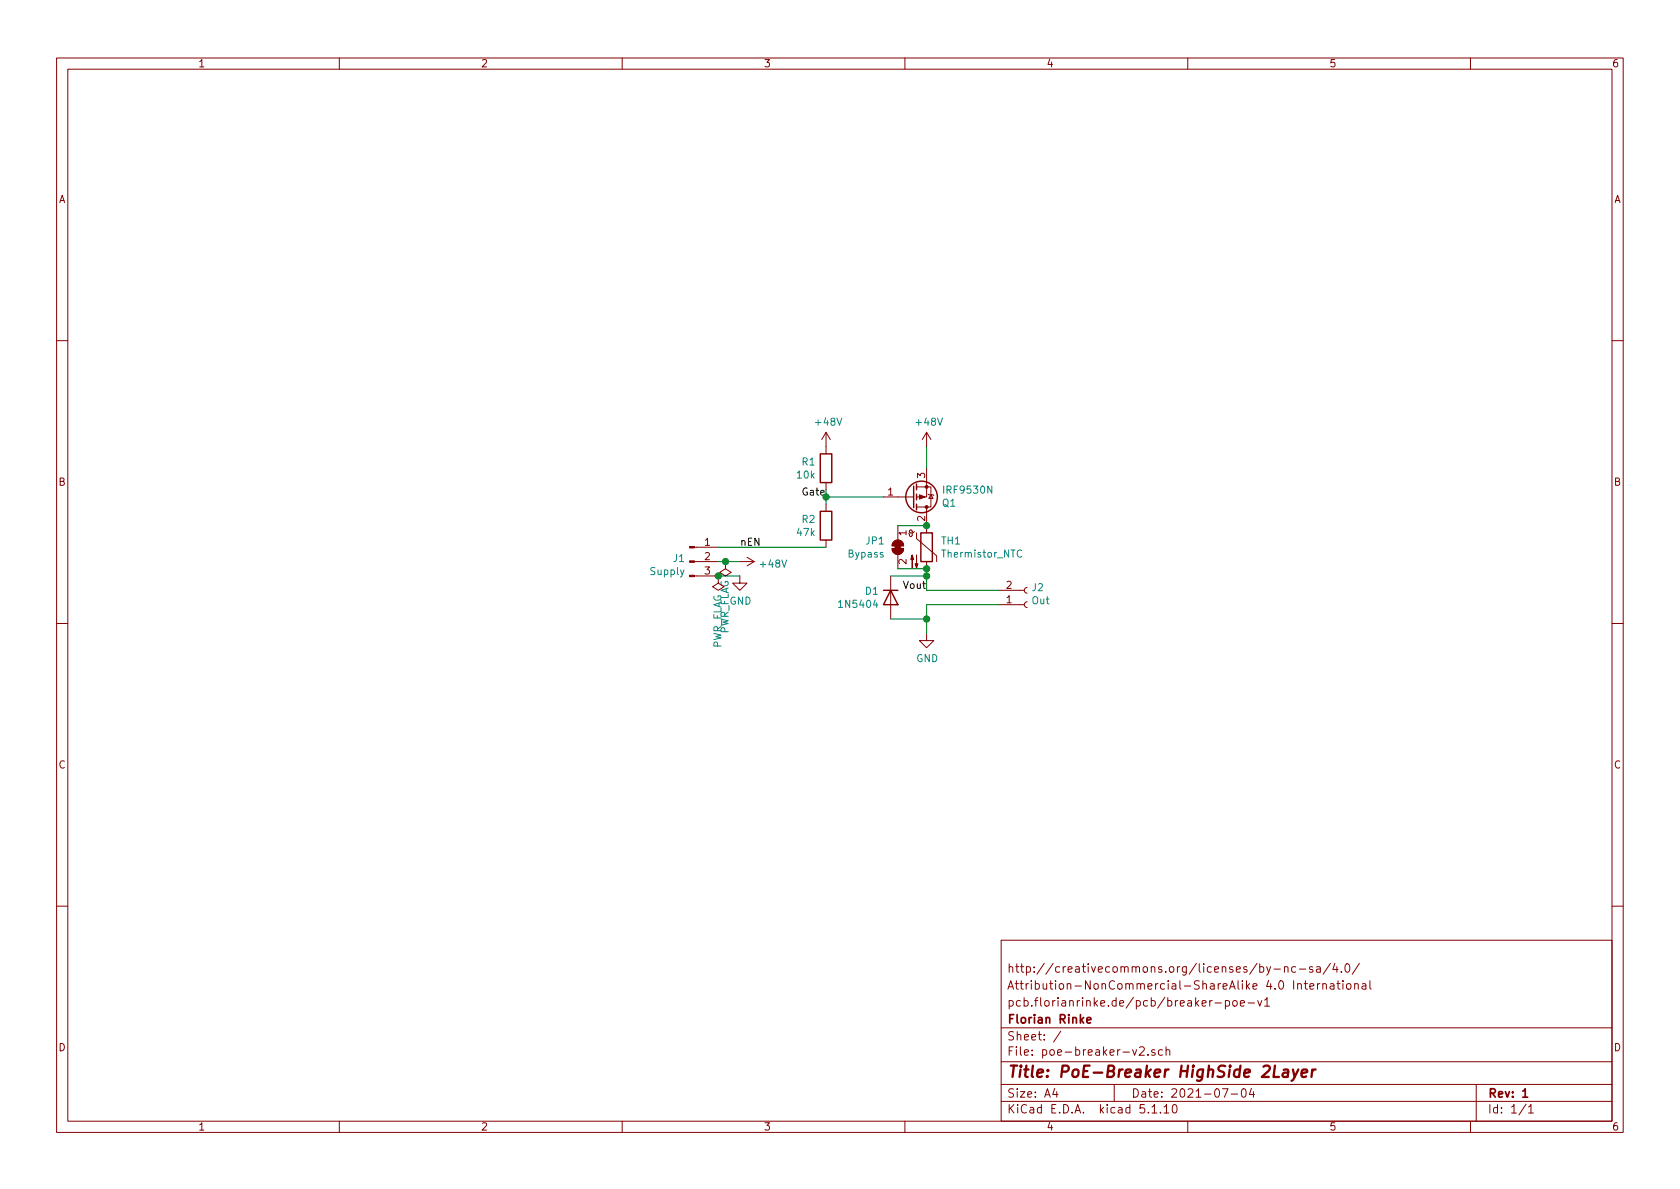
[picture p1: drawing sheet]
EESchema Schematic File Version 4
EELAYER 30 0
EELAYER END
$Descr A4 11693 8268
encoding utf-8
Sheet 1 1
Title "PoE-Breaker HighSide 2Layer"
Date "2021-07-04"
Rev "1"
Comp "Florian Rinke"
Comment1 "pcb.florianrinke.de/pcb/breaker-poe-v1"
Comment2 "Attribution-NonCommercial-ShareAlike 4.0 International"
Comment3 "http://creativecommons.org/licenses/by-nc-sa/4.0/"
Comment4 ""
$EndDescr
$Comp
L Transistor_FET:IRF9540N Q1
U 1 1
P 6350 3450
F 0 "Q1" H 6554 3496 50  0000 L CNN
F 1 "IRF9530N" H 6554 3405 50  0000 L CNN
F 2 "Package_TO_SOT_THT:TO-220-3_Horizontal_TabDown" H 6550 3375 50  0001 L CIN
F 3 "~" H 6350 3450 50  0001 L CNN
	1    6350 3450
	1    0    0    1   
$EndComp
$Comp
L Device:R R2
U 1 1
P 5750 3650
F 0 "R2" H 5680 3696 50  0000 R CNN
F 1 "47k" H 5680 3605 50  0000 R CNN
F 2 "Resistor_THT:R_Axial_DIN0204_L3.6mm_D1.6mm_P5.08mm_Horizontal" V 5680 3650 50  0001 C CNN
F 3 "~" H 5750 3650 50  0001 C CNN
	1    5750 3650
	1    0    0    -1  
$EndComp
$Comp
L Device:R R1
U 1 1
P 5750 3250
F 0 "R1" H 5680 3296 50  0000 R CNN
F 1 "10k" H 5680 3205 50  0000 R CNN
F 2 "Resistor_THT:R_Axial_DIN0204_L3.6mm_D1.6mm_P5.08mm_Horizontal" V 5680 3250 50  0001 C CNN
F 3 "~" H 5750 3250 50  0001 C CNN
	1    5750 3250
	1    0    0    -1  
$EndComp
$Comp
L power:PWR_FLAG #FLG02
U 1 1
P 5000 4000
F 0 "#FLG02" H 5000 4075 50  0001 C CNN
F 1 "PWR_FLAG" V 5000 4127 50  0000 L CNN
F 2 "" H 5000 4000 50  0001 C CNN
F 3 "~" H 5000 4000 50  0001 C CNN
	1    5000 4000
	-1   0    0    1   
$EndComp
$Comp
L Connector:Conn_01x02_Female J2
U 1 1
P 7150 4200
F 0 "J2" H 7178 4084 50  0000 L CNN
F 1 "Out" H 7178 4175 50  0000 L CNN
F 2 "TerminalBlock_Phoenix:TerminalBlock_Phoenix_MKDS-1,5-2-5.08_1x02_P5.08mm_Horizontal" H 7150 4200 50  0001 C CNN
F 3 "~" H 7150 4200 50  0001 C CNN
	1    7150 4200
	1    0    0    1   
$EndComp
$Comp
L Connector:Conn_01x03_Male J1
U 1 1
P 4800 3900
F 0 "J1" H 4772 3924 50  0000 R CNN
F 1 "Supply" H 4772 3833 50  0000 R CNN
F 2 "TerminalBlock_Phoenix:TerminalBlock_Phoenix_MKDS-1,5-3-5.08_1x03_P5.08mm_Horizontal" H 4800 3900 50  0001 C CNN
F 3 "~" H 4800 3900 50  0001 C CNN
	1    4800 3900
	1    0    0    -1  
$EndComp
$Comp
L power:GND #PWR04
U 1 1
P 5150 4000
F 0 "#PWR04" H 5150 3750 50  0001 C CNN
F 1 "GND" H 5155 3827 50  0000 C CNN
F 2 "" H 5150 4000 50  0001 C CNN
F 3 "" H 5150 4000 50  0001 C CNN
	1    5150 4000
	1    0    0    -1  
$EndComp
$Comp
L power:+48V #PWR03
U 1 1
P 5150 3900
F 0 "#PWR03" H 5150 3750 50  0001 C CNN
F 1 "+48V" V 5165 4028 50  0000 L CNN
F 2 "" H 5150 3900 50  0001 C CNN
F 3 "" H 5150 3900 50  0001 C CNN
	1    5150 3900
	0    1    1    0   
$EndComp
$Comp
L power:PWR_FLAG #FLG01
U 1 1
P 5050 3900
F 0 "#FLG01" H 5050 3975 50  0001 C CNN
F 1 "PWR_FLAG" V 5050 4027 50  0000 L CNN
F 2 "" H 5050 3900 50  0001 C CNN
F 3 "~" H 5050 3900 50  0001 C CNN
	1    5050 3900
	-1   0    0    1   
$EndComp
$Comp
L power:GND #PWR05
U 1 1
P 6450 4400
F 0 "#PWR05" H 6450 4150 50  0001 C CNN
F 1 "GND" H 6455 4227 50  0000 C CNN
F 2 "" H 6450 4400 50  0001 C CNN
F 3 "" H 6450 4400 50  0001 C CNN
	1    6450 4400
	1    0    0    -1  
$EndComp
Wire Wire Line
	6950 4200 6450 4200
$Comp
L power:+48V #PWR02
U 1 1
P 6450 3100
F 0 "#PWR02" H 6450 2950 50  0001 C CNN
F 1 "+48V" H 6465 3273 50  0000 C CNN
F 2 "" H 6450 3100 50  0001 C CNN
F 3 "" H 6450 3100 50  0001 C CNN
	1    6450 3100
	1    0    0    -1  
$EndComp
$Comp
L power:+48V #PWR01
U 1 1
P 5750 3100
F 0 "#PWR01" H 5750 2950 50  0001 C CNN
F 1 "+48V" H 5765 3273 50  0000 C CNN
F 2 "" H 5750 3100 50  0001 C CNN
F 3 "" H 5750 3100 50  0001 C CNN
	1    5750 3100
	1    0    0    -1  
$EndComp
Wire Wire Line
	5750 3450 5750 3400
Wire Wire Line
	5750 3500 5750 3450
Connection ~ 5750 3450
Wire Wire Line
	5150 4000 5000 4000
Connection ~ 5000 4000
Text Label 5150 3800 0    50   ~ 0
nEN
Text Label 5750 3450 2    50   ~ 0
Gate
Text Label 6450 4100 2    50   ~ 0
Vout
$Comp
L Device:Thermistor_NTC TH1
U 1 1
P 6450 3800
F 0 "TH1" H 6548 3846 50  0000 L CNN
F 1 "Thermistor_NTC" H 6548 3755 50  0000 L CNN
F 2 "Varistor:RV_Disc_D12mm_W4.2mm_P7.5mm" H 6450 3850 50  0001 C CNN
F 3 "~" H 6450 3850 50  0001 C CNN
	1    6450 3800
	1    0    0    -1  
$EndComp
Wire Wire Line
	6450 3950 6450 4000
$Comp
L Diode:1N5404 D1
U 1 1
P 6200 4150
F 0 "D1" V 6154 4071 50  0000 R CNN
F 1 "1N5404" V 6245 4071 50  0000 R CNN
F 2 "Diode_THT:D_DO-201AD_P5.08mm_Vertical_AnodeUp" H 6200 4150 50  0001 C CNN
F 3 "http://www.vishay.com/docs/88516/1n5400.pdf" H 6200 4150 50  0001 C CNN
	1    6200 4150
	0    1    1    0   
$EndComp
Wire Wire Line
	6450 4000 6200 4000
Connection ~ 6450 4000
Wire Wire Line
	6450 4000 6450 4100
Wire Wire Line
	6450 4200 6450 4300
Connection ~ 6450 4300
Wire Wire Line
	6450 4300 6450 4400
Wire Wire Line
	6450 4100 6950 4100
Wire Wire Line
	6450 3100 6450 3250
Wire Wire Line
	5000 3800 5750 3800
Wire Wire Line
	5000 3900 5050 3900
Connection ~ 5050 3900
Wire Wire Line
	5050 3900 5150 3900
$Comp
L Jumper:SolderJumper_2_Bridged JP1
U 1 1
P 6250 3800
F 0 "JP1" V 6204 3712 50  0000 R CNN
F 1 "Bypass" V 6295 3712 50  0000 R CNN
F 2 "Jumper:SolderJumper-2_P1.3mm_Bridged2Bar_RoundedPad1.0x1.5mm" H 6250 3800 50  0001 C CNN
F 3 "~" H 6250 3800 50  0001 C CNN
	1    6250 3800
	0    1    1    0   
$EndComp
Wire Wire Line
	6250 3650 6450 3650
Connection ~ 6450 3650
Wire Wire Line
	6250 3950 6450 3950
Connection ~ 6450 3950
Wire Wire Line
	6200 4300 6450 4300
Wire Wire Line
	5750 3450 6150 3450
$EndSCHEMATC
